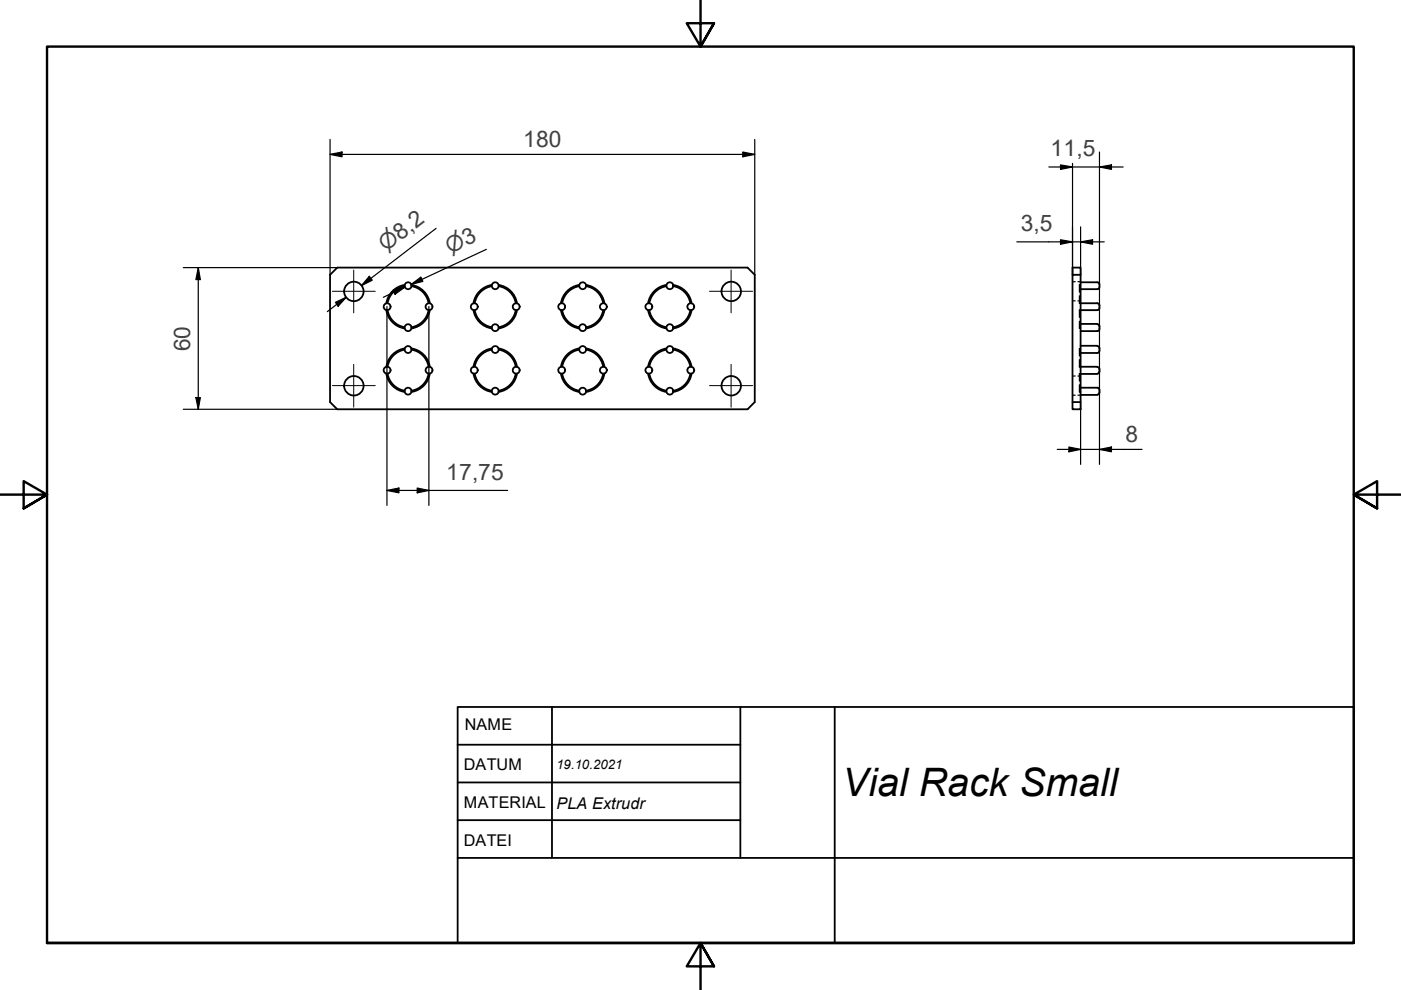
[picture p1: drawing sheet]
<svg xmlns="http://www.w3.org/2000/svg" width="297mm" height="210mm" viewBox="0 0 297 210" stroke-linecap="round" stroke-linejoin="round" font-family="sans-serif">
<!-- layer: Sichtbare Kanten(DIN) -->
<g fill="none" stroke="#000" stroke-width=".38">
<path d="M71.5 56.7h87l1.5 1.6v27l-1.5 1.5h-87l-1.5-1.5v-27zM227.4 58.3v-1.6h1.7v1.6h-1.7v27M229.1 59.9h3.5l.4 .2 .1 .2M229.1 58.3v27M81.9 65.7a4.7 4.7 0 0 0 3.9 3.9M81.9 79.2a4.7 4.7 0 0 0 3.9 3.9M82.2 79.2a4.4 4.4 0 0 0 3.6 3.6M82.2 65.8a4.4 4.4 0 0 0 3.6 3.6M85.8 74.1a4.4 4.4 0 0 0-3.6 3.6M85.8 60.7a4.4 4.4 0 0 0-3.6 3.6M85.8 60.4a4.7 4.7 0 0 0-3.9 3.9M85.8 73.9a4.7 4.7 0 0 0-3.9 3.9"/>
<path d="M87.2 60.4a4.7 4.7 0 0 1 3.9 3.9M87.2 73.9a4.7 4.7 0 0 1 3.9 3.9M87.3 74.1a4.4 4.4 0 0 1 3.6 3.6M87.3 60.7a4.4 4.4 0 0 1 3.6 3.6M90.9 65.8a4.4 4.4 0 0 1-3.6 3.6M90.9 79.2a4.4 4.4 0 0 1-3.6 3.6M91.1 65.7a4.7 4.7 0 0 1-3.9 3.9M91.1 79.2a4.7 4.7 0 0 1-3.9 3.9M100.4 65.7a4.7 4.7 0 0 0 3.9 3.9M100.4 79.2a4.7 4.7 0 0 0 3.9 3.9M100.6 79.2a4.4 4.4 0 0 0 3.7 3.6M100.6 65.8a4.4 4.4 0 0 0 3.7 3.6"/>
<path d="M104.3 74.1a4.4 4.4 0 0 0-3.7 3.6M104.3 60.7a4.4 4.4 0 0 0-3.7 3.6M104.3 60.4a4.7 4.7 0 0 0-3.9 3.9M104.3 73.9a4.7 4.7 0 0 0-3.9 3.9M105.7 60.4a4.7 4.7 0 0 1 3.9 3.9M105.7 73.9a4.7 4.7 0 0 1 3.9 3.9M105.7 74.1a4.4 4.4 0 0 1 3.6 3.6M105.7 60.7a4.4 4.4 0 0 1 3.6 3.6M109.3 65.8a4.4 4.4 0 0 1-3.6 3.6M109.3 79.2a4.4 4.4 0 0 1-3.6 3.6M109.6 65.7a4.7 4.7 0 0 1-3.9 3.9M109.6 79.2a4.7 4.7 0 0 1-3.9 3.9"/>
<path d="M118.9 65.7a4.7 4.7 0 0 0 3.9 3.9M118.9 79.2a4.7 4.7 0 0 0 3.9 3.9M119.2 79.2a4.4 4.4 0 0 0 3.6 3.6M119.2 65.8a4.4 4.4 0 0 0 3.6 3.6M122.8 74.1a4.4 4.4 0 0 0-3.6 3.6M122.8 60.7a4.4 4.4 0 0 0-3.6 3.6M122.8 60.4a4.7 4.7 0 0 0-3.9 3.9M122.8 73.9a4.7 4.7 0 0 0-3.9 3.9M124.3 60.4a4.7 4.7 0 0 1 3.9 3.9M124.3 73.9a4.7 4.7 0 0 1 3.9 3.9M124.3 74.1a4.4 4.4 0 0 1 3.6 3.6M124.3 60.7a4.4 4.4 0 0 1 3.6 3.6"/>
<path d="M127.9 65.8a4.4 4.4 0 0 1-3.6 3.6M127.9 79.2a4.4 4.4 0 0 1-3.6 3.6M128.2 65.7a4.7 4.7 0 0 1-3.9 3.9M128.2 79.2a4.7 4.7 0 0 1-3.9 3.9M137.4 65.7a4.7 4.7 0 0 0 3.9 3.9M137.4 79.2a4.7 4.7 0 0 0 3.9 3.9M137.7 79.2a4.4 4.4 0 0 0 3.6 3.6M137.7 65.8a4.4 4.4 0 0 0 3.6 3.6M141.3 74.1a4.4 4.4 0 0 0-3.6 3.6M141.3 60.7a4.4 4.4 0 0 0-3.6 3.6M141.3 60.4a4.7 4.7 0 0 0-3.9 3.9M141.3 73.9a4.7 4.7 0 0 0-3.9 3.9"/>
<path d="M142.7 60.4a4.7 4.7 0 0 1 3.9 3.9M142.7 73.9a4.7 4.7 0 0 1 3.9 3.9M142.8 74.1a4.4 4.4 0 0 1 3.6 3.6M142.8 60.7a4.4 4.4 0 0 1 3.6 3.6M146.4 65.8a4.4 4.4 0 0 1-3.6 3.6M146.4 79.2a4.4 4.4 0 0 1-3.6 3.6M146.6 65.7a4.7 4.7 0 0 1-3.9 3.9M146.6 79.2a4.7 4.7 0 0 1-3.9 3.9M229.1 64.3h3.5l.4 .2 .1 .3M229.1 68.7h3.6M229.1 73.3h3.6M229.1 77.8h3.6"/>
<path d="M229.1 79.3h3.6M232.6 68.7l.4 .3 .1 .2M232.6 73.4l.4 .2 .1 .7M232.6 77.8l.3 .1a.87 .87 0 0 1 0 1.3h-.3M233.1 69.2l-.1 .8-.4 .2h-3.5M233.1 60.4v.4M233.1 64.7v.5M233.1 60.8l-.2 .4-.3 .1h-3.5M233.1 65.3l-.2 .4-.3 .1h-3.5M233.1 74.4l-.2 .4h-.3h-3.5M227.4 85.3h1.7v1.5h-1.7zM229.1 82.2h3.5l.4 .2 .1 .8"/>
<path d="M229.1 83.7h3.6M233.1 83.2l-.2 .4-.3 .1M97 149.9h190v50h-190zM97 157.9h60M117 149.9v32M157 149.9v32M177 149.9v50M97 165.9h60M97 173.9h60M97 181.9h80"/>
<circle cx="75" cy="61.8" r="2.06"/>
<circle cx="82.1" cy="65" r=".73"/>
<circle cx="82.1" cy="78.5" r=".73"/>
<circle cx="86.5" cy="60.6" r=".73"/>
<circle cx="86.5" cy="74.1" r=".73"/>
<circle cx="86.5" cy="69.5" r=".73"/>
<circle cx="91" cy="65" r=".73"/>
<circle cx="91" cy="78.5" r=".73"/>
<circle cx="100.6" cy="78.5" r=".73"/>
<circle cx="100.6" cy="65" r=".73"/>
<circle cx="105" cy="74.1" r=".73"/>
<circle cx="105" cy="60.6" r=".73"/>
<circle cx="105" cy="69.5" r=".73"/>
<circle cx="109.4" cy="65" r=".73"/>
<circle cx="109.4" cy="78.5" r=".73"/>
<circle cx="119.1" cy="78.5" r=".73"/>
<circle cx="119.1" cy="65" r=".73"/>
<circle cx="123.5" cy="74.1" r=".73"/>
<circle cx="123.5" cy="60.6" r=".73"/>
<circle cx="123.5" cy="69.5" r=".73"/>
<circle cx="127.9" cy="65" r=".73"/>
<circle cx="127.9" cy="78.5" r=".73"/>
<circle cx="137.6" cy="65" r=".73"/>
<circle cx="137.6" cy="78.5" r=".73"/>
<circle cx="142" cy="69.5" r=".73"/>
<circle cx="142" cy="60.6" r=".73"/>
<circle cx="142" cy="74.1" r=".73"/>
<circle cx="146.5" cy="65" r=".73"/>
<circle cx="146.5" cy="78.5" r=".73"/>
<circle cx="155" cy="61.8" r="2.06"/>
<circle cx="75" cy="81.8" r="2.06"/>
<circle cx="86.5" cy="82.9" r=".73"/>
<circle cx="105" cy="82.9" r=".73"/>
<circle cx="123.5" cy="82.9" r=".73"/>
<circle cx="142" cy="82.9" r=".73"/>
<circle cx="155" cy="81.8" r="2.06"/>
</g>
<!-- layer: Verdeckte Kanten(DIN) -->
<g fill="none" stroke="#000" stroke-width=".25">
<path d="M227.4 59.7h.6M228.5 59.7h.6M227.4 79.7h.6M227.4 63.8h.6M228.5 79.7h.6M228.5 63.8h.6M228.9 68.1v1.5h.1M228.9 76.2v1.6h.1M228.9 62.7v1.6h.1h-.1M228.9 79.3h.1M228.9 69.4h.1M228.9 74.1h.1"/>
<path d="M228.9 77.8h.1M228.9 60.6h.1M229 60.4h-.1v1.5M229 65.8h-.1v1.5M229 73.9h-.1v1.6M229 79.2h-.1v1.6M229 79.3h.1M229 79.2h.1M229 65.8h.1M229 69.4h.1M229 69.6h.1M229 74.1h.1"/>
<path d="M229 77.8h.1M229 73.9h.1M229 60.6h.1M229 64.3h.1M229 60.4h.1M227.4 83.8h.6M228.5 83.8h.6M228.9 81.6v1.6h.1M228.9 82.9h.1M229 82.9h.1M229 83.2h.1"/>
</g>
<!-- layer: Rahmen_0 -->
<path d="M148.5 -.1v10l-2.9-5h5.8l-2.9 5 2.9-5M0 104.9h10l-5-2.9v5.8l5-2.9-5 2.9M297 104.9h-10l5-2.9v5.8l-5-2.9 5 2.9M10 199.9v-190h277v190h-277h277M151.4 204.9l-2.9-5 2.9 5h-5.8l2.9-5v10" fill="none" stroke="#000" stroke-width=".51"/>
<!-- layer: Skizziergeometrie(DIN) -->
<path d="M177 181.9h110" fill="none" stroke="#000" stroke-width=".38"/>
<g fill="none" stroke="#000" stroke-width=".25">
<path d="M70 32.7l2.5-.5v1zM70 32.7h90M70 29.6v28.7M157.5 32.2l2.5 .5-2.5 .5zM160 29.6v28.7M222.4 35.4h15.7M224.9 35l2.5 .4-2.5 .5zM227.4 34.6v23.7M233.1 35.4l2.5-.4v.9zM233.1 32.2v28.2M38.9 56.7h32.6M42 56.7l.5 2.6h-1z"/>
<path d="M42 56.7v30.1M78.3 58.6l.6 .8-2.3 1.2zM92.5 48.4l-15.9 12.2 2-1.6M103.1 52.9l-15.9 7.4 2.3-1.1M215.6 51.3h18.5M224.9 50.8l2.5 .5-2.5 .5zM229.1 51.3l2.5-.5v1zM229.1 48.1v10.2M71.1 64.1l2.3-1.1-1.7 1.9zM73.4 63l-4 3.1M82 65v42.2M83.4 61.5l2.5-.6-2.1 1.5z"/>
<path d="M85.9 60.9l-4.6 2.1M87.2 60.3l2-1.5 .5 .9zM90.9 65v42.2M233.1 60.8v37.7M38.9 86.8h32.6M41.5 84.3h1l-.5 2.5zM224.2 95.3h17.9M226.6 94.8l2.5 .5-2.5 .5zM229.1 85.3v13.2M233.1 95.3l2.5-.5v1zM82 104l2.6-.5v1zM82 104h25.6"/>
<path d="M88.5 103.5l2.4 .5-2.4 .5z"/>
</g>
<g fill="#000">
<path d="M70 32.7l2.5-.5v1zM157.5 32.2l2.5 .5-2.5 .5zM224.9 35l2.5 .4-2.5 .5zM233.1 35.4l2.5-.4v.9zM42 56.7l.5 2.6h-1zM78.3 58.6l.6 .8-2.3 1.2zM87.2 60.3l2-1.5 .5 .9zM224.9 50.8l2.5 .5-2.5 .5zM229.1 51.3l2.5-.5v1zM71.1 64.1l2.3-1.1-1.7 1.9zM83.4 61.5l2.5-.6-2.1 1.5zM41.5 84.3h1l-.5 2.5z"/>
<path d="M226.6 94.8l2.5 .5-2.5 .5zM233.1 95.3l2.5-.5v1zM82 104l2.6-.5v1zM88.5 103.5l2.4 .5-2.4 .5z"/>
</g>
<!-- layer: Mittelpunktmarkierung(DIN) -->
<path d="M75 57.2v9.1M155 57.2v9.1M70.5 61.8h9.1M75 77.3v9M150.4 61.8h9.2M155 77.3v9M70.5 81.8h9.1M150.4 81.8h9.2" fill="none" stroke="#000" stroke-width=".21"/>
<text font-size="8.3" x="178.6" y="168.8">Vial Rack Small</text>
<g font-size="4.8" fill="#3f3f3f">
<text x="110.9" y="31.1">180</text>
<text x="222.8" y="33.1">11,5</text>
<text x="216.4" y="49">3,5</text>
<text x="40.3" y="74.5" transform="rotate(-90 40.3 74.5)">60</text>
<text x="238.6" y="93.6">8</text>
<text x="94.6" y="101.7">17,75</text>
</g>
<g font-size="4.6" fill="#3f3f3f">
<text x="81.8" y="53.4" transform="rotate(-37 81.8 53.4)">⌀8,2</text>
<text x="95.4" y="53.8" transform="rotate(-25 95.4 53.8)">⌀3</text>
</g>
<g font-size="3.4">
<text x="98.6" y="154.8">NAME</text>
<text x="98.4" y="163.2">DATUM</text>
<text x="98.4" y="171.4">MATERIAL</text>
<text x="118" y="171.4">PLA Extrudr</text>
<text x="98.4" y="179.4">DATEI</text>
</g>
<text font-size="2.8" x="118" y="163.1">19.10.2021</text>
</svg>
